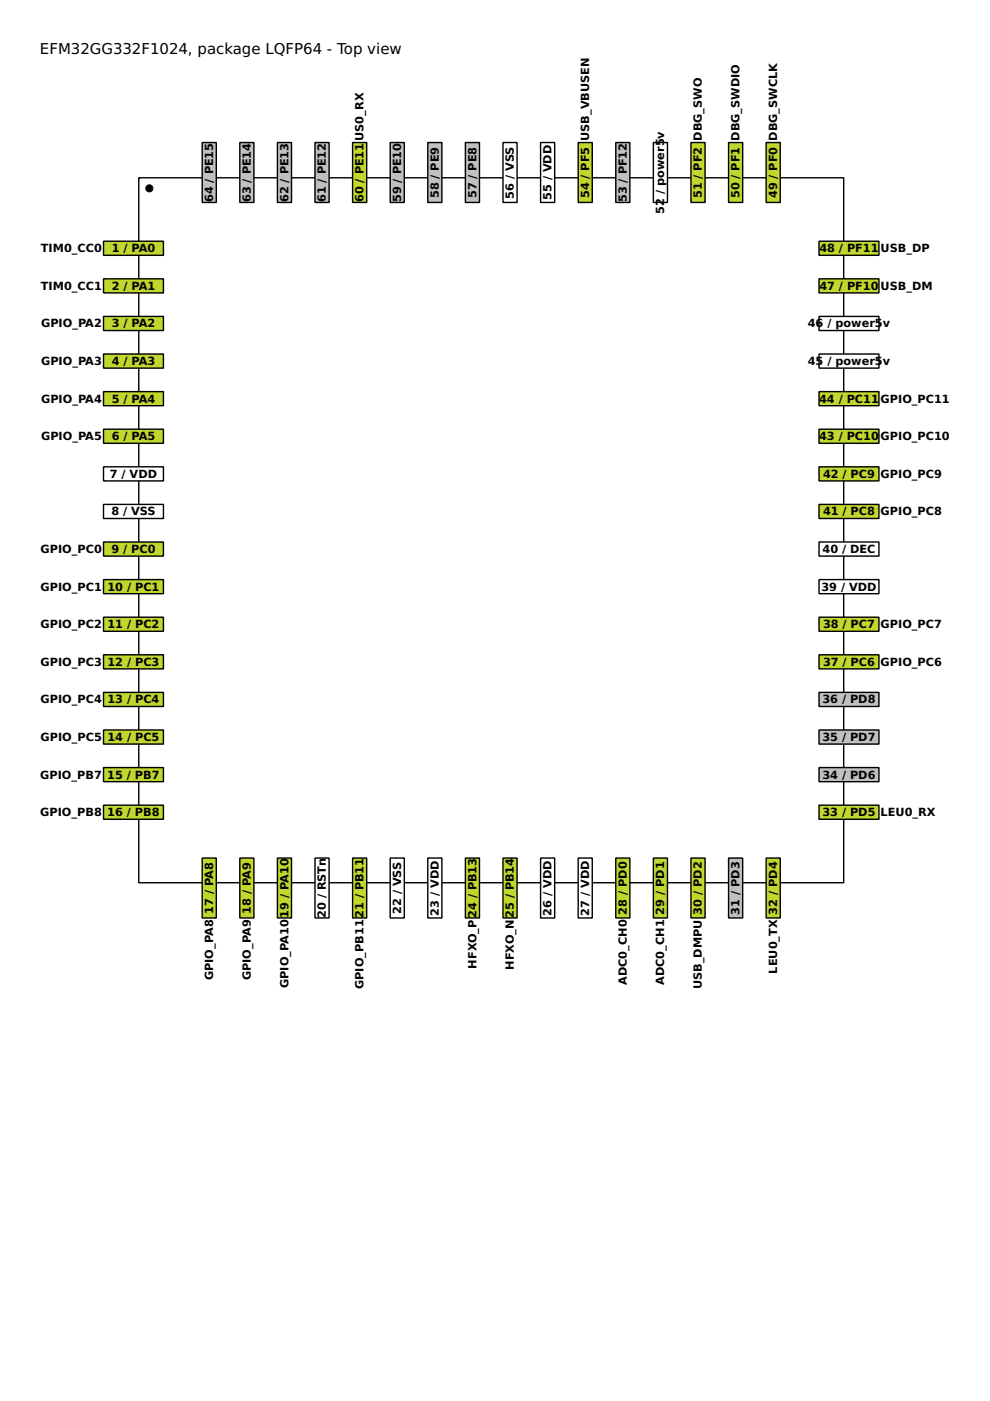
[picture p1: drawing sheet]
<svg xmlns="http://www.w3.org/2000/svg" width="210mm" height="297mm" viewBox="0 0 210 297" stroke-linecap="round" stroke-linejoin="round" font-family="sans-serif">
<path d="M29.4 37.7h149.5v149.5h-149.5z" fill="none" stroke="#000" stroke-width=".3"/>
<g fill="#c1d72e" stroke="#000" stroke-width=".3">
<path d="M21.9 51.1h12.8v3h-12.8z"/>
<path d="M21.9 59.1h12.8v3h-12.8z"/>
<path d="M21.9 67.1h12.8v3h-12.8z"/>
<path d="M21.9 75.1h12.8v2.9h-12.8z"/>
<path d="M21.9 83h12.8v3h-12.8z"/>
<path d="M21.9 91h12.8v3h-12.8z"/>
</g>
<g fill="#fff" stroke="#000" stroke-width=".3">
<path d="M21.9 99h12.8v3h-12.8z"/>
<path d="M21.9 106.9h12.8v3h-12.8z"/>
</g>
<g fill="#c1d72e" stroke="#000" stroke-width=".3">
<path d="M21.9 114.9h12.8v3h-12.8z"/>
<path d="M21.9 122.9h12.8v3h-12.8z"/>
<path d="M21.9 130.9h12.8v2.9h-12.8z"/>
<path d="M21.9 138.8h12.8v3h-12.8z"/>
<path d="M21.9 146.8h12.8v3h-12.8z"/>
<path d="M21.9 154.8h12.8v3h-12.8z"/>
<path d="M21.9 162.7h12.8v3h-12.8z"/>
<path d="M21.9 170.7h12.8v3h-12.8z"/>
<path d="M42.9 181.9h3v12.7h-3z"/>
<path d="M50.8 181.9h3v12.7h-3z"/>
<path d="M58.8 181.9h3v12.7h-3z"/>
</g>
<path d="M66.8 181.9h3v12.7h-3z" fill="#fff" stroke="#000" stroke-width=".3"/>
<path d="M74.8 181.9h2.9v12.7h-2.9z" fill="#c1d72e" stroke="#000" stroke-width=".3"/>
<g fill="#fff" stroke="#000" stroke-width=".3">
<path d="M82.7 181.9h3v12.7h-3z"/>
<path d="M90.7 181.9h3v12.7h-3z"/>
</g>
<g fill="#c1d72e" stroke="#000" stroke-width=".3">
<path d="M98.7 181.9h3v12.7h-3z"/>
<path d="M106.6 181.9h3v12.7h-3z"/>
</g>
<g fill="#fff" stroke="#000" stroke-width=".3">
<path d="M114.6 181.9h3v12.7h-3z"/>
<path d="M122.6 181.9h3v12.7h-3z"/>
</g>
<g fill="#c1d72e" stroke="#000" stroke-width=".3">
<path d="M130.6 181.9h2.9v12.7h-2.9z"/>
<path d="M138.5 181.9h3v12.7h-3z"/>
<path d="M146.5 181.9h3v12.7h-3z"/>
</g>
<path d="M154.5 181.9h3v12.7h-3z" fill="#c0c0c0" stroke="#000" stroke-width=".3"/>
<g fill="#c1d72e" stroke="#000" stroke-width=".3">
<path d="M162.4 181.9h3v12.7h-3z"/>
<path d="M173.7 170.7h12.7v3h-12.7z"/>
</g>
<g fill="#c0c0c0" stroke="#000" stroke-width=".3">
<path d="M173.7 162.7h12.7v3h-12.7z"/>
<path d="M173.7 154.8h12.7v3h-12.7z"/>
<path d="M173.7 146.8h12.7v3h-12.7z"/>
</g>
<g fill="#c1d72e" stroke="#000" stroke-width=".3">
<path d="M173.7 138.8h12.7v3h-12.7z"/>
<path d="M173.7 130.9h12.7v2.9h-12.7z"/>
</g>
<g fill="#fff" stroke="#000" stroke-width=".3">
<path d="M173.7 122.9h12.7v3h-12.7z"/>
<path d="M173.7 114.9h12.7v3h-12.7z"/>
</g>
<g fill="#c1d72e" stroke="#000" stroke-width=".3">
<path d="M173.7 106.9h12.7v3h-12.7z"/>
<path d="M173.7 99h12.7v3h-12.7z"/>
<path d="M173.7 91h12.7v3h-12.7z"/>
<path d="M173.7 83h12.7v3h-12.7z"/>
</g>
<g fill="#fff" stroke="#000" stroke-width=".3">
<path d="M173.7 75.1h12.7v2.9h-12.7z"/>
<path d="M173.7 67.1h12.7v3h-12.7z"/>
</g>
<g fill="#c1d72e" stroke="#000" stroke-width=".3">
<path d="M173.7 59.1h12.7v3h-12.7z"/>
<path d="M173.7 51.1h12.7v3h-12.7z"/>
<path d="M162.4 30.2h3v12.7h-3z"/>
<path d="M154.5 30.2h3v12.7h-3z"/>
<path d="M146.5 30.2h3v12.7h-3z"/>
</g>
<path d="M138.5 30.2h3v12.7h-3z" fill="#fff" stroke="#000" stroke-width=".3"/>
<path d="M130.6 30.2h2.9v12.7h-2.9z" fill="#c0c0c0" stroke="#000" stroke-width=".3"/>
<path d="M122.6 30.2h3v12.7h-3z" fill="#c1d72e" stroke="#000" stroke-width=".3"/>
<g fill="#fff" stroke="#000" stroke-width=".3">
<path d="M114.6 30.2h3v12.7h-3z"/>
<path d="M106.6 30.2h3v12.7h-3z"/>
</g>
<g fill="#c0c0c0" stroke="#000" stroke-width=".3">
<path d="M98.7 30.2h3v12.7h-3z"/>
<path d="M90.7 30.2h3v12.7h-3z"/>
<path d="M82.7 30.2h3v12.7h-3z"/>
</g>
<path d="M74.8 30.2h2.9v12.7h-2.9z" fill="#c1d72e" stroke="#000" stroke-width=".3"/>
<g fill="#c0c0c0" stroke="#000" stroke-width=".3">
<path d="M66.8 30.2h3v12.7h-3z"/>
<path d="M58.8 30.2h3v12.7h-3z"/>
<path d="M50.8 30.2h3v12.7h-3z"/>
<path d="M42.9 30.2h3v12.7h-3z"/>
</g>
<circle cx="31.7" cy="39.9" r=".75" fill="#000" stroke="#000" stroke-width=".21"/>
<text font-size="3.2" x="8.5" y="11.4">EFM32GG332F1024, package LQFP64 - Top view</text>
<g font-size="2.4">
<text x="77.1" y="29.9" transform="rotate(-90 77.1 29.9)">US0_RX</text>
<text x="124.9" y="29.9" transform="rotate(-90 124.9 29.9)">USB_VBUSEN</text>
<text x="148.8" y="29.9" transform="rotate(-90 148.8 29.9)">DBG_SWO</text>
<text x="156.8" y="29.9" transform="rotate(-90 156.8 29.9)">DBG_SWDIO</text>
<text x="164.8" y="29.9" transform="rotate(-90 164.8 29.9)">DBG_SWCLK</text>
<text x="45.2" y="37" transform="rotate(-90 45.2 37)">PE15</text>
<text x="53.2" y="37" transform="rotate(-90 53.2 37)">PE14</text>
<text x="61.1" y="37" transform="rotate(-90 61.1 37)">PE13</text>
<text x="69.1" y="37" transform="rotate(-90 69.1 37)">PE12</text>
<text x="77.1" y="37" transform="rotate(-90 77.1 37)">PE11</text>
<text x="85.1" y="37" transform="rotate(-90 85.1 37)">PE10</text>
<text x="93" y="36.2" transform="rotate(-90 93 36.2)">PE9</text>
<text x="101" y="36.2" transform="rotate(-90 101 36.2)">PE8</text>
<text x="109" y="36.2" transform="rotate(-90 109 36.2)">VSS</text>
<text x="116.9" y="36.6" transform="rotate(-90 116.9 36.6)">VDD</text>
<text x="124.9" y="36.2" transform="rotate(-90 124.9 36.2)">PF5</text>
<text x="132.9" y="37" transform="rotate(-90 132.9 37)">PF12</text>
<text x="148.8" y="36.2" transform="rotate(-90 148.8 36.2)">PF2</text>
<text x="156.8" y="36.2" transform="rotate(-90 156.8 36.2)">PF1</text>
<text x="164.8" y="36.2" transform="rotate(-90 164.8 36.2)">PF0</text>
<text x="45.2" y="42.8" transform="rotate(-90 45.2 42.8)">64 /</text>
<text x="53.2" y="42.8" transform="rotate(-90 53.2 42.8)">63 /</text>
<text x="61.1" y="42.8" transform="rotate(-90 61.1 42.8)">62 /</text>
<text x="69.1" y="42.8" transform="rotate(-90 69.1 42.8)">61 /</text>
<text x="77.1" y="42.8" transform="rotate(-90 77.1 42.8)">60 /</text>
<text x="85.1" y="42.8" transform="rotate(-90 85.1 42.8)">59 /</text>
<text x="93" y="42" transform="rotate(-90 93 42)">58 /</text>
<text x="101" y="42" transform="rotate(-90 101 42)">57 /</text>
<text x="109" y="42.1" transform="rotate(-90 109 42.1)">56 /</text>
<text x="116.9" y="42.4" transform="rotate(-90 116.9 42.4)">55 /</text>
<text x="124.9" y="42" transform="rotate(-90 124.9 42)">54 /</text>
<text x="132.9" y="42.8" transform="rotate(-90 132.9 42.8)">53 /</text>
<text x="140.9" y="45.3" transform="rotate(-90 140.9 45.3)">52 / power5v</text>
<text x="148.8" y="42" transform="rotate(-90 148.8 42)">51 /</text>
<text x="156.8" y="42" transform="rotate(-90 156.8 42)">50 /</text>
<text x="164.8" y="42" transform="rotate(-90 164.8 42)">49 /</text>
<text x="8.7" y="53.5">TIM0_CC0</text>
<text x="23.7" y="53.5">1 / PA0</text>
<text x="173.7" y="53.5">48 /</text>
<text x="179.6" y="53.5">PF11</text>
<text x="186.7" y="53.5">USB_DP</text>
<text x="8.7" y="61.4">TIM0_CC1</text>
<text x="23.7" y="61.4">2 / PA1</text>
<text x="173.7" y="61.4">47 /</text>
<text x="179.6" y="61.4">PF10</text>
<text x="186.7" y="61.4">USB_DM</text>
<text x="8.7" y="69.4">GPIO_PA2</text>
<text x="23.7" y="69.4">3 / PA2</text>
<text x="171.3" y="69.4">46 / power5v</text>
<text x="8.7" y="77.4">GPIO_PA3</text>
<text x="23.7" y="77.4">4 / PA3</text>
<text x="171.3" y="77.4">45 / power5v</text>
<text x="8.7" y="85.4">GPIO_PA4</text>
<text x="23.7" y="85.4">5 / PA4</text>
<text x="173.7" y="85.4">44 /</text>
<text x="179.5" y="85.4">PC11</text>
<text x="186.7" y="85.4">GPIO_PC11</text>
<text x="8.7" y="93.3">GPIO_PA5</text>
<text x="23.7" y="93.3">6 / PA5</text>
<text x="173.7" y="93.3">43 /</text>
<text x="179.5" y="93.3">PC10</text>
<text x="186.7" y="93.3">GPIO_PC10</text>
<text x="23.3" y="101.3">7 / VDD</text>
<text x="174.5" y="101.3">42 /</text>
<text x="180.4" y="101.3">PC9</text>
<text x="186.7" y="101.3">GPIO_PC9</text>
<text x="23.6" y="109.3">8 / V</text>
<text x="29.7" y="109.3">SS</text>
<text x="174.5" y="109.3">41 /</text>
<text x="180.4" y="109.3">PC8</text>
<text x="186.7" y="109.3">GPIO_PC8</text>
<text x="8.6" y="117.2">GPIO_PC0</text>
<text x="23.6" y="117.2">9 / P</text>
<text x="29.6" y="117.2">C0</text>
<text x="174.4" y="117.2">40 /</text>
<text x="180.3" y="117.2">DEC</text>
<text x="8.6" y="125.2">GPIO_PC1</text>
<text x="22.8" y="125.2">10 / PC1</text>
<text x="174.2" y="125.2">39 /</text>
<text x="180" y="125.2">VDD</text>
<text x="8.6" y="133.2">GPIO_PC2</text>
<text x="22.8" y="133.2">11 / PC2</text>
<text x="174.5" y="133.2">38 /</text>
<text x="180.4" y="133.2">PC7</text>
<text x="186.7" y="133.2">GPIO_PC7</text>
<text x="8.6" y="141.2">GPIO_PC3</text>
<text x="22.8" y="141.2">12 / PC3</text>
<text x="174.5" y="141.2">37 /</text>
<text x="180.4" y="141.2">PC6</text>
<text x="186.7" y="141.2">GPIO_PC6</text>
<text x="8.6" y="149.1">GPIO_PC4</text>
<text x="22.8" y="149.1">13 / PC4</text>
<text x="174.4" y="149.1">36 /</text>
<text x="180.2" y="149.1">PD8</text>
<text x="8.6" y="157.1">GPIO_PC5</text>
<text x="22.8" y="157.1">14 / PC5</text>
<text x="174.4" y="157.1">35 /</text>
<text x="180.2" y="157.1">PD7</text>
<text x="8.5" y="165.1">GPIO_PB7</text>
<text x="22.8" y="165.1">15 / PB7</text>
<text x="174.4" y="165.1">34 /</text>
<text x="180.2" y="165.1">PD6</text>
<text x="8.5" y="173">GPIO_PB8</text>
<text x="22.8" y="173">16 / PB8</text>
<text x="174.4" y="173">33 /</text>
<text x="180.2" y="173">PD5</text>
<text x="186.7" y="173">LEU0_RX</text>
<text x="69.1" y="187" transform="rotate(-90 69.1 187)">STn</text>
<text x="77.1" y="187" transform="rotate(-90 77.1 187)">B11</text>
<text x="101" y="187" transform="rotate(-90 101 187)">B13</text>
<text x="109" y="187" transform="rotate(-90 109 187)">B14</text>
<text x="45.2" y="193.7" transform="rotate(-90 45.2 193.7)">17 / PA8</text>
<text x="53.2" y="193.7" transform="rotate(-90 53.2 193.7)">18 / PA9</text>
<text x="61.1" y="194.6" transform="rotate(-90 61.1 194.6)">19 / PA10</text>
<text x="69.1" y="194.7" transform="rotate(-90 69.1 194.7)">20 / R</text>
<text x="85.1" y="193.8" transform="rotate(-90 85.1 193.8)">22 / VSS</text>
<text x="93" y="194.1" transform="rotate(-90 93 194.1)">23 / VDD</text>
<text x="116.9" y="194.1" transform="rotate(-90 116.9 194.1)">26 / VDD</text>
<text x="124.9" y="194.1" transform="rotate(-90 124.9 194.1)">27 / VDD</text>
<text x="132.9" y="193.9" transform="rotate(-90 132.9 193.9)">28 / PD0</text>
<text x="140.9" y="193.9" transform="rotate(-90 140.9 193.9)">29 / PD1</text>
<text x="148.8" y="193.9" transform="rotate(-90 148.8 193.9)">30 / PD2</text>
<text x="156.8" y="193.9" transform="rotate(-90 156.8 193.9)">31 / PD3</text>
<text x="164.8" y="193.9" transform="rotate(-90 164.8 193.9)">32 / PD4</text>
<text x="45.2" y="207.9" transform="rotate(-90 45.2 207.9)">GPIO_PA8</text>
<text x="53.2" y="207.9" transform="rotate(-90 53.2 207.9)">GPIO_PA9</text>
<text x="61.1" y="209.5" transform="rotate(-90 61.1 209.5)">GPIO_PA10</text>
<text x="77.1" y="209.7" transform="rotate(-90 77.1 209.7)">GPIO_PB1121 / P</text>
<text x="101" y="205.3" transform="rotate(-90 101 205.3)">HFXO_P24 / P</text>
<text x="109" y="205.6" transform="rotate(-90 109 205.6)">HFXO_N25 / P</text>
<text x="132.9" y="208.8" transform="rotate(-90 132.9 208.8)">ADC0_CH0</text>
<text x="140.9" y="208.8" transform="rotate(-90 140.9 208.8)">ADC0_CH1</text>
<text x="148.8" y="209.7" transform="rotate(-90 148.8 209.7)">USB_DMPU</text>
<text x="164.8" y="206.4" transform="rotate(-90 164.8 206.4)">LEU0_TX</text>
</g>
</svg>
